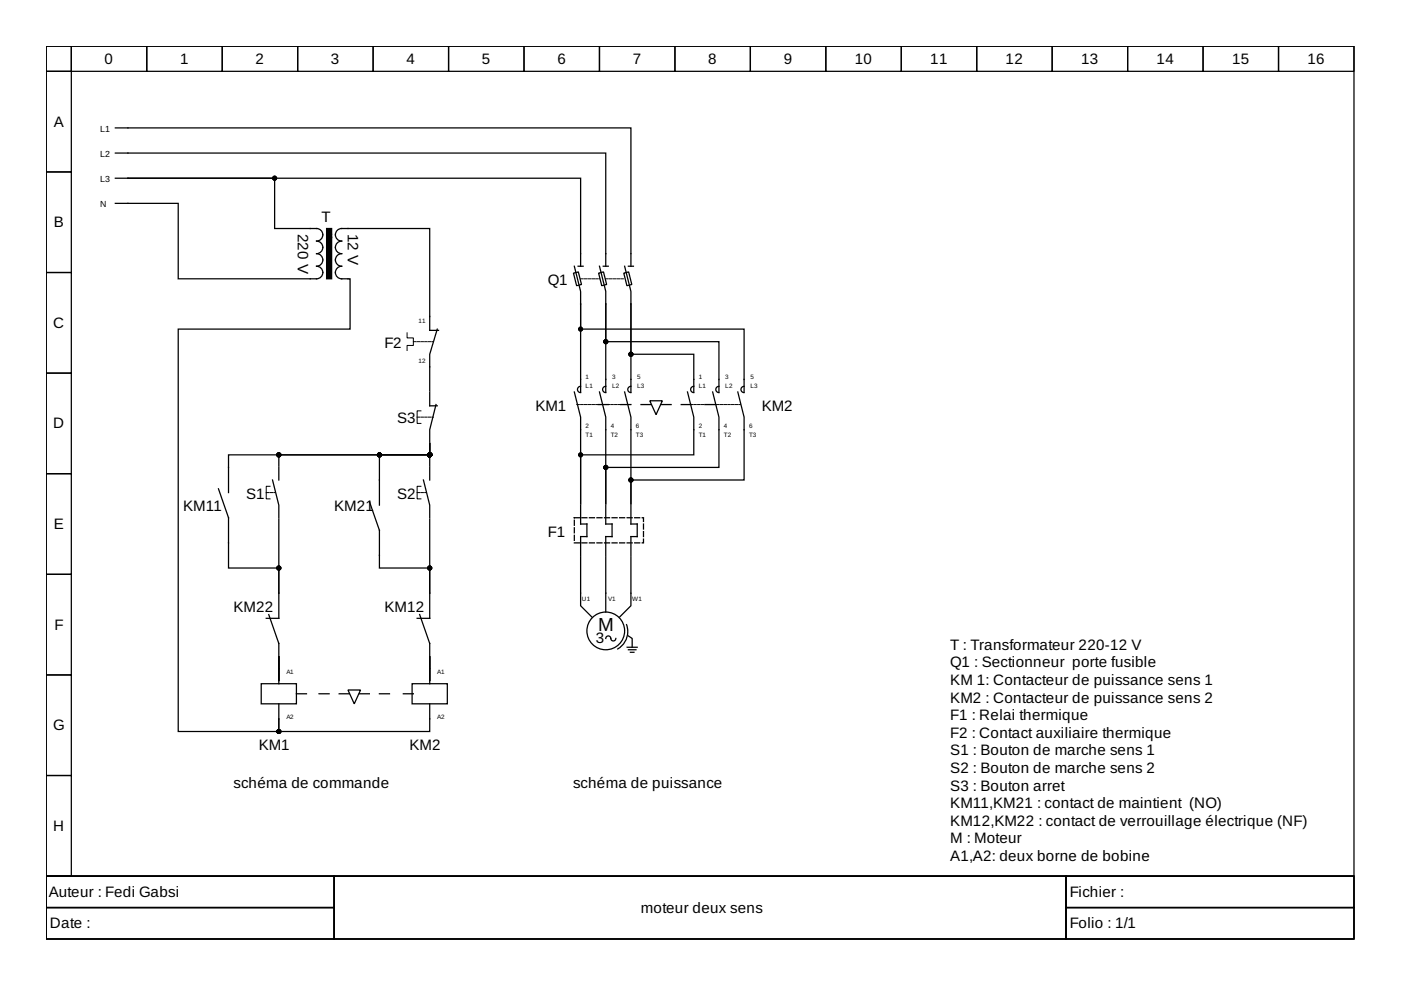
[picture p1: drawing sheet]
<svg xmlns="http://www.w3.org/2000/svg" width="297mm" height="210mm" viewBox="0 0 297 210" stroke-linecap="round" stroke-linejoin="round" font-family="sans-serif">
<g fill="none" stroke="#000" stroke-width=".27">
<path d="M9.8 9.8h277.3v176h-277.3zM9.8 9.8h5.3v5.3h-5.3zM9.8 15.1h5.3v21.4h-5.3zM15.1 9.8h16v5.3h-16zM31.1 9.8h16v5.3h-16zM47.1 9.8h16v5.3h-16zM63.1 9.8h16v5.3h-16zM79.1 9.8h16v5.3h-16zM95.1 9.8h16v5.3h-16zM111.1 9.8h16v5.3h-16zM127.1 9.8h16v5.3h-16zM143.1 9.8h16v5.3h-16z"/>
<path d="M159.1 9.8h16v5.3h-16zM175.1 9.8h16v5.3h-16zM191.1 9.8h16v5.3h-16zM207.1 9.8h16v5.3h-16zM223.1 9.8h16v5.3h-16zM239.1 9.8h16v5.3h-16zM255.1 9.8h16v5.3h-16zM271.1 9.8h16v5.3h-16zM9.8 36.5h5.3v21.3h-5.3zM24.5 32.5h103.9v23.9M24.5 27.1h109.3v29.3M24.5 37.8h2.6"/>
<path d="M27.1 37.8h31.1v10.6h8.9a1.33 1.33 0 0 1 1.3 1.4 1.33 1.33 0 0 1-1.3 1.3 1.33 1.33 0 0 1 1.3 1.3 1.33 1.33 0 0 1-1.3 1.4 1.33 1.33 0 0 1 1.3 1.3 1.33 1.33 0 0 1-1.3 1.3 1.33 1.33 0 0 1 1.3 1.4 1.33 1.33 0 0 1-1.3 1.3h-29.3v-16h-13.3M27.1 37.8h96v18.6M9.8 57.8h5.3v21.3h-5.3zM121.6 57.9l1-.3 .7 2.7-1 .3zM121.8 56.4l1.3 5.4v2.6M122.6 56.4h1M126.9 57.9l1.1-.3 .6 2.7-1 .3zM127.1 56.4l1.3 5.4v2.6M127.9 56.4h1.1M132.2 57.9l1.1-.3 .7 2.7-1.1 .3zM132.4 56.4l1.4 5.4v2.6M133.2 56.4h1.1"/>
<path d="M9.8 79.1h5.3v21.3h-5.3zM92.7 69.8l-1.6 5.3v7.7M93 70h-1.9v-21.6h-18.7a1.33 1.33 0 0 0-1.3 1.4 1.33 1.33 0 0 0 1.3 1.3 1.33 1.33 0 0 0-1.3 1.3 1.33 1.33 0 0 0 1.3 1.4 1.33 1.33 0 0 0-1.3 1.3 1.33 1.33 0 0 0 1.3 1.3 1.33 1.33 0 0 0-1.3 1.4 1.33 1.33 0 0 0 1.3 1.3h1.8v10.7h-36.4v85.3h21.3v-2.7M123.1 64.4v18.7M123.1 64.4v5.4h34.7v13.3M128.4 64.4v18.7M128.4 64.4v8h24v10.7M133.8 64.4v18.7M133.8 64.4v10.7h13.3v8M59.1 99.1v2.7M91.1 94v4.8M91.1 94v2.4h-10.7v10.7"/>
<path d="M91.1 94v2.4h-42.7v8M91.1 94v2.4h-32v2.4M91.1 83.1v2.9h1.6M91.1 99.1v2.7M92.4 85.8l-1.3 5.3v2.7M121.8 83.1l1.3 5.3v18.4v-10.4h24v-8l-1.3-5.3M123.1 81.9a.67 .67 0 0 0-.7 .7 .67 .67 0 0 0 .7 .6M126.8 85.8h2.2M127.1 83.1l1.3 5.3v18.4v-7.7h24v-10.7l-1.3-5.3M128.4 81.9a.67 .67 0 0 0-.6 .7 .67 .67 0 0 0 .6 .6M131.6 85.8h2.2M132.4 83.1l1.4 5.3v18.4v-5h24v-13.4l-1.4-5.3"/>
<path d="M133.8 81.9a.67 .67 0 0 0-.7 .7 .67 .67 0 0 0 .7 .6M135.9 85.8h2.1M137.8 85h2.6l-1.3 2.9zM140.2 85.8h2.1M144.4 85.8h2.2M147.1 81.9a.67 .67 0 0 0-.7 .7 .67 .67 0 0 0 .7 .6M149.5 85.8h2.1M152.4 81.9a.67 .67 0 0 0-.6 .7 .67 .67 0 0 0 .6 .6M157.8 81.9a.67 .67 0 0 0-.7 .7 .67 .67 0 0 0 .7 .6M9.8 100.4h5.3v21.4h-5.3zM46.3 103.6l2.1 6.2v10.6h10.7v5.4M57.8 101.8l1.3 5.3v2.7"/>
<path d="M59.1 110v15.8M78.3 106.3l2.1 6.1v8h10.7v5.4M89.8 101.8l1.3 5.3v2.7M91.1 110v15.8M123.1 107.1v4h1.3v2.7h-1.3v4M123.1 118v10.4l2.4 2.4M128.4 107.1v4h1.4v2.7h-1.4v4M128.4 118v11.8M133.8 107.1v4h1.3v2.7h-1.3v4M133.8 118v10.4l-2.4 2.4M9.8 121.8h5.3v21.3h-5.3zM57 130.3l2.1 6.1v8.6"/>
<path d="M59.1 125.8v5.3h-2.7M59.1 139.1v5.3zM89 130.3l2.1 6.1v8.6M91.1 139.1v5.3zM91.1 125.8v5.3h-2.7M128.4 135.4a.53 .53 0 0 1 .6-.6 .53 .53 0 0 1 .5 .6 .53 .53 0 0 0 .5 .5 .53 .53 0 0 0 .6-.5M132.8 132.4a4.3 4.3 0 0 1-1.8 5.2M133 137.2h2.1M133.2 134.8l.8 .6v1.8M133.2 137.8h1.6M133.7 138.3h.7M9.8 143.1h5.3v21.3h-5.3z"/>
<path d="M55.4 145h7.4v4.2h-7.4zM59.1 149.2v3.2M62.8 147.1h2.2M67.6 147.1h2.2M71.9 147.1h2.1M73.8 146.3h2.6l-1.3 2.9zM76.2 147.1h2.1M80.4 147.1h2.2M85.5 147.1h2.1M87.4 145h7.4v4.2h-7.4zM91.1 149.2v5.9h-32v-2.7M9.8 164.4h5.3v21.4h-5.3z"/>
<path d="M9.8 185.8h277.3v13.3h-277.3zM9.8 185.8h61v6.6h-61zM9.8 192.4h61v6.7h-61zM70.8 185.8h155.2v13.3h-155.2zM226 185.8h61.1v6.6h-61.1zM226 192.4h61.1v6.7h-61.1z"/>
<circle cx="128.4" cy="133.8" r="4"/>
</g>
<path d="M123.1 59.1h4M128.4 59.1h4M87.6 72.4h4.3M88.4 88.4h3.5M122.3 85.8h10.7M146.3 85.8h10.7M56.4 104.4h1.9M88.4 104.4h1.9" fill="none" stroke="#000" stroke-width=".21" stroke-dasharray=".5 .3"/>
<path d="M121.8 109.8h14.6v5.3h-14.6z" fill="none" stroke="#000" stroke-width=".27" stroke-dasharray="1.1 .5"/>
<path d="M86.3 70.6v1h1.3v1.6h-1.3v1.1M89.2 87.1h-.8v2.7h.8M57.2 103.1h-.8v2.7h.8M89.2 103.1h-.8v2.7h.8" fill="none" stroke="#000" stroke-width=".21"/>
<path d="M69.8 49v9.6" fill="none" stroke="#000" stroke-width="1.3"/>
<g fill="#000" stroke="#000" stroke-width=".27">
<circle cx="58.2" cy="37.8" r=".4"/>
<circle cx="123.1" cy="69.8" r=".4"/>
<circle cx="128.4" cy="72.4" r=".4"/>
<circle cx="133.8" cy="75.1" r=".4"/>
<circle cx="59.1" cy="96.4" r=".4"/>
<circle cx="80.4" cy="96.4" r=".4"/>
<circle cx="91.1" cy="96.4" r=".4"/>
<circle cx="123.1" cy="96.4" r=".4"/>
<circle cx="128.4" cy="99.1" r=".4"/>
<circle cx="133.8" cy="101.8" r=".4"/>
<circle cx="59.1" cy="120.4" r=".4"/>
<circle cx="91.1" cy="120.4" r=".4"/>
<circle cx="59.1" cy="155.1" r=".4"/>
</g>
<text font-size="4" x="126.8" y="133.8">M</text>
<g font-size="3.2">
<text x="22.2" y="13.5">0</text>
<text x="38.2" y="13.5">1</text>
<text x="54.2" y="13.5">2</text>
<text x="70.2" y="13.5">3</text>
<text x="86.2" y="13.5">4</text>
<text x="102.2" y="13.5">5</text>
<text x="118.2" y="13.5">6</text>
<text x="134.2" y="13.5">7</text>
<text x="150.2" y="13.5">8</text>
<text x="166.2" y="13.5">9</text>
<text x="181.2" y="13.5">10</text>
<text x="197.2" y="13.5">11</text>
<text x="213.2" y="13.5">12</text>
<text x="229.2" y="13.5">13</text>
<text x="245.2" y="13.5">14</text>
<text x="261.2" y="13.5">15</text>
<text x="277.2" y="13.5">16</text>
<text x="11.4" y="26.9">A</text>
<text x="68.2" y="47.1">T</text>
<text x="11.4" y="48.2">B</text>
<text x="63.1" y="49.5" transform="rotate(90 63.1 49.5)">220 V</text>
<text x="73.8" y="49.5" transform="rotate(90 73.8 49.5)">12 V</text>
<text x="116.2" y="60.4">Q1</text>
<text x="11.3" y="69.5">C</text>
<text x="81.5" y="73.8">F2</text>
<text x="84.2" y="89.8">S3</text>
<text x="113.5" y="87.1">KM1</text>
<text x="161.5" y="87.1">KM2</text>
<text x="11.3" y="90.8">D</text>
<text x="52.2" y="105.8">S1</text>
<text x="84.2" y="105.8">S2</text>
<text x="11.4" y="112.2">E</text>
<text x="38.9" y="108.4">KM11</text>
<text x="70.8" y="108.4">KM21</text>
<text x="116.2" y="113.8">F1</text>
<text x="49.5" y="129.8">KM22</text>
<text x="81.5" y="129.8">KM12</text>
<text x="11.5" y="133.5">F</text>
<text x="126.3" y="136.4">3</text>
<text x="201.5" y="137.8">T : Transformateur 220-12 V</text>
<text x="201.5" y="141.5">Q1 : Sectionneur porte fusible</text>
<text x="201.5" y="145.2">KM 1: Contacteur de puissance sens 1</text>
<text x="201.5" y="149">KM2 : Contacteur de puissance sens 2</text>
<text x="11.3" y="154.8">G</text>
<text x="201.5" y="152.7">F1 : Relai thermique</text>
<text x="54.8" y="159.1">KM1</text>
<text x="86.8" y="159.1">KM2</text>
<text x="201.5" y="156.4">F2 : Contact auxiliaire thermique</text>
<text x="201.5" y="160.2">S1 : Bouton de marche sens 1</text>
<text x="49.5" y="167.1">schéma de commande</text>
<text x="121.5" y="167.1">schéma de puissance</text>
<text x="201.5" y="163.9">S2 : Bouton de marche sens 2</text>
<text x="201.5" y="167.6">S3 : Bouton arret</text>
<text x="201.5" y="171.4">KM11,KM21 : contact de maintient (NO)</text>
<text x="11.3" y="176.2">H</text>
<text x="201.5" y="175.1">KM12,KM22 : contact de verrouillage électrique (NF)</text>
<text x="201.5" y="178.8">M : Moteur</text>
<text x="201.5" y="182.6">A1,A2: deux borne de bobine</text>
<text x="10.3" y="190.2">Auteur : Fedi Gabsi</text>
<text x="226.8" y="190.2">Fichier :</text>
<text x="10.6" y="196.8">Date :</text>
<text x="135.9" y="193.5">moteur deux sens</text>
<text x="226.8" y="196.8">Folio : 1/1</text>
</g>
<g font-size="1.9">
<text x="21.3" y="27.9">L1</text>
<text x="21.3" y="33.3">L2</text>
<text x="21.3" y="38.6">L3</text>
<text x="21.3" y="43.9">N</text>
<text x="69.5" y="50.6">3</text>
</g>
<g font-size="1.3">
<text x="88.7" y="68.4">11</text>
<text x="88.7" y="77">12</text>
<text x="124.2" y="80.4">1</text>
<text x="124.2" y="82.3">L1</text>
<text x="129.8" y="80.4">3</text>
<text x="129.8" y="82.3">L2</text>
<text x="135.1" y="80.4">5</text>
<text x="135.1" y="82.3">L3</text>
<text x="148.2" y="80.4">1</text>
<text x="148.2" y="82.3">L1</text>
<text x="153.8" y="80.4">3</text>
<text x="153.8" y="82.3">L2</text>
<text x="159.1" y="80.4">5</text>
<text x="159.1" y="82.3">L3</text>
<text x="124.2" y="90.8">2</text>
<text x="124.2" y="92.7">T1</text>
<text x="129.5" y="90.8">4</text>
<text x="129.5" y="92.7">T2</text>
<text x="134.8" y="90.8">6</text>
<text x="134.8" y="92.7">T3</text>
<text x="148.2" y="90.8">2</text>
<text x="148.2" y="92.7">T1</text>
<text x="153.5" y="90.8">4</text>
<text x="153.5" y="92.7">T2</text>
<text x="158.8" y="90.8">6</text>
<text x="158.8" y="92.7">T3</text>
<text x="123.4" y="127.4">U1</text>
<text x="129" y="127.4">V1</text>
<text x="134" y="127.4">W1</text>
<text x="60.7" y="142.9">A1</text>
<text x="92.7" y="142.9">A1</text>
<text x="60.7" y="152.5">A2</text>
<text x="92.7" y="152.5">A2</text>
</g>
</svg>
